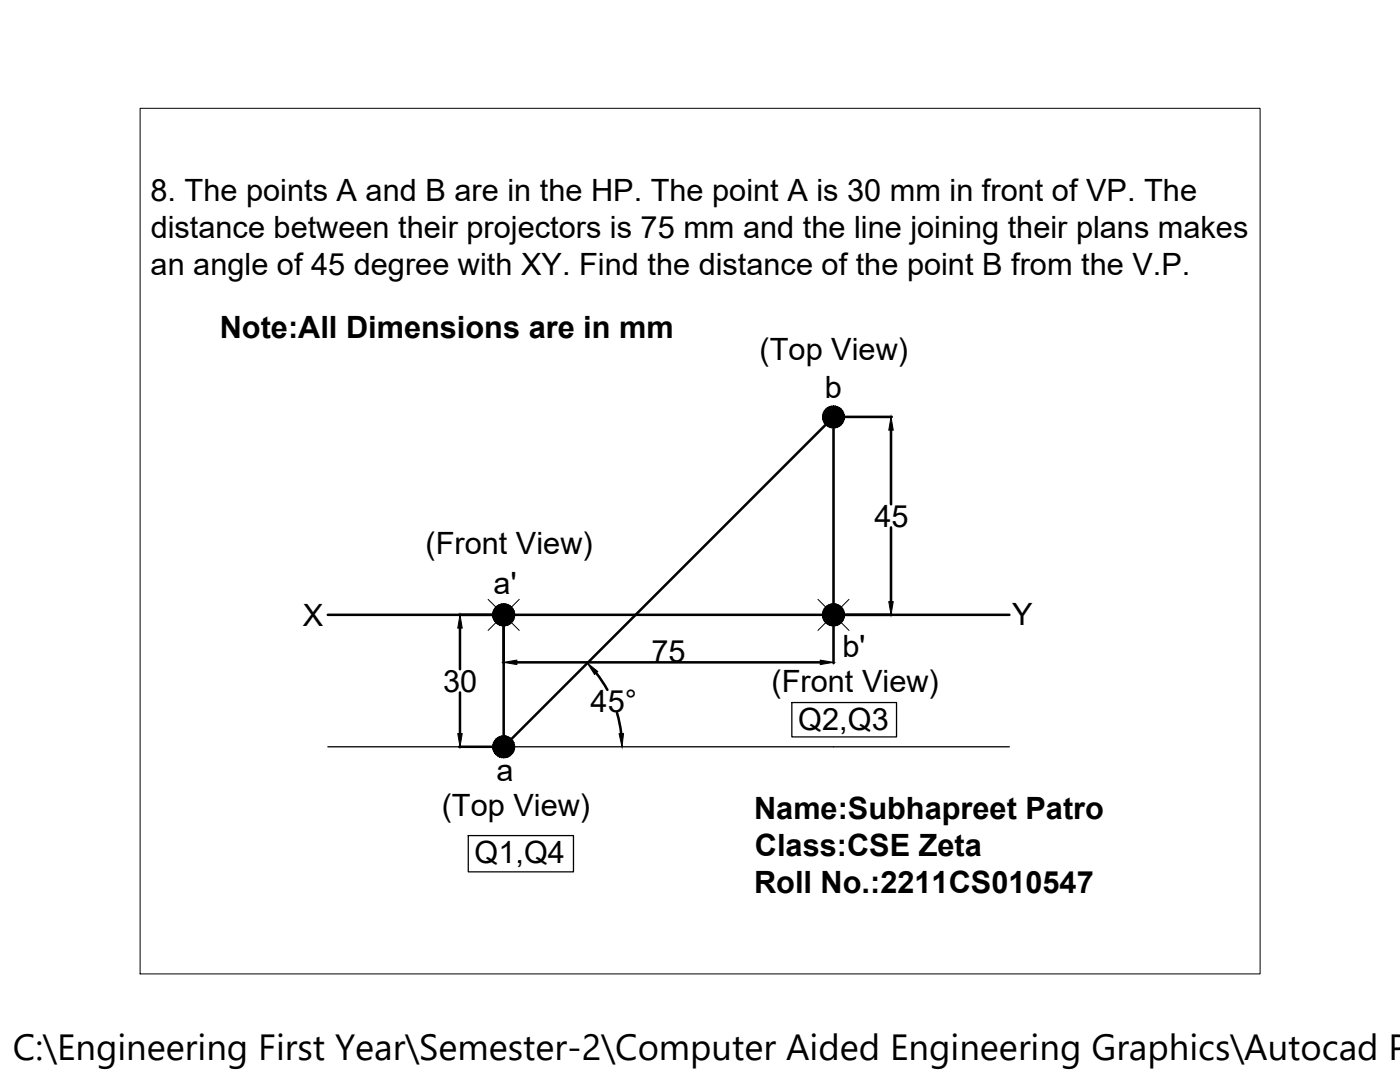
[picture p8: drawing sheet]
<svg xmlns="http://www.w3.org/2000/svg" width="279mm" height="216mm" viewBox="0 0 279 216" stroke-linecap="round" stroke-linejoin="round" font-family="sans-serif">
<!-- layer: 0 -->
<g fill="none" stroke="#000" stroke-width=".51">
<path d="M166.3 82.1v40.6M166.4 83.2h11.6M167.1 82.4l-66.6 66.6v-26.3M177.8 85.8v14.8M177.8 105.2v14.9M65.4 122.7h136M91.8 125.3v8.2M91.8 138.2v8.2M103.1 132.2h60.6M119 134.3l2.2 3.4M166.3 122.7v9.6M91.6 149h8.9"/>
<path d="M123.1 142.3l.9 4.1"/>
</g>
<path d="M65.4 149h136M158 140.2h20.9v6.8h-20.9zM93.5 166.7h20.9v7.3h-20.9z" fill="none" stroke="#000" stroke-width=".25"/>
<g fill="none" stroke="#000" stroke-width=".2">
<path d="M28 21.6h223.5v172.7h-223.5zM97.4 119.6l6.2 6.2M103.6 119.6l-6.2 6.2M163.2 119.6l6.2 6.2M169.4 119.6l-6.2 6.2"/>
<circle cx="100.5" cy="122.7" r="2.19"/>
<circle cx="166.3" cy="122.7" r="2.19"/>
</g>
<g fill="#000" stroke="#000" stroke-width=".2">
<path d="M177.8 83.2l.5 2.6h-.9zM91.8 122.7l.4 2.6h-.8zM100.5 132.2l2.6-.5v.9zM117.2 132.3l2.1 1.7-.6 .6zM163.7 131.7l2.6 .5-2.6 .4zM177.4 120.1h.9l-.5 2.6zM91.4 146.4h.8l-.4 2.6zM123.5 146.4h.9l-.3 2.6z"/>
<path d="M164.2 82.8l-.1 .4h2.2zM164.1 83.2h2.2l-2.1 .4zM164.2 83.6l.1 .4 2-.8z"/>
<path d="M164.3 84l.2 .4 1.8-1.2zM164.5 84.4l1.8-1.2-1.5 1.6zM166.3 83.2l-1.5 1.6 .3 .2z"/>
<path d="M164.8 81.6l-.3 .4 1.8 1.2zM164.5 82l1.8 1.2-2-.8zM164.3 82.4l-.1 .4 2.1 .4z"/>
<path d="M166.3 83.2l-1.2 1.8 .4 .2zM166.3 83.2l-.4 2.1-.4-.1zM166.3 83.2l-.4 2.1 .4 .1z"/>
<path d="M165.5 81.2l.8 2-.4-2.2zM165.1 81.4l.4-.2 .8 2zM164.8 81.6l1.5 1.6-1.2-1.8z"/>
<path d="M166.3 83.2v2.2l.5-.1zM166.3 83.2l.9 2-.4 .1zM166.3 83.2l.9 2 .4-.2z"/>
<path d="M166.8 81l-.5 2.2 .9-2zM166.3 81h.5l-.5 2.2zM165.9 81l.4 2.2v-2.2z"/>
<path d="M166.3 83.2l1.3 1.8 .3-.2zM166.3 83.2l1.9 1.2-.3 .4zM166.3 83.2l1.9 1.2 .2-.4z"/>
<path d="M167.9 81.6l-1.6 1.6 1.9-1.2zM167.6 81.4l.3 .2-1.6 1.6zM167.2 81.2l-.9 2 1.3-1.8z"/>
<path d="M166.3 83.2l2.1 .8 .1-.4zM166.3 83.2h2.2v.4z"/>
<path d="M166.3 83.2h2.2v-.4zM166.3 83.2l2.1-.8 .1 .4zM166.3 83.2l2.1-.8-.2-.4z"/>
<path d="M98.4 122.3l-.1 .4h2.2zM98.3 122.7h2.2l-2.1 .4zM98.4 123.1l.1 .4 2-.8z"/>
<path d="M98.5 123.5l.2 .4 1.8-1.2zM98.7 123.9l1.8-1.2-1.5 1.5zM100.5 122.7l-1.5 1.5 .3 .3z"/>
<path d="M99 121.1l-.3 .4 1.8 1.2zM98.7 121.5l1.8 1.2-2-.8zM98.5 121.9l-.1 .4 2.1 .4z"/>
<path d="M100.5 122.7l-1.2 1.8 .4 .2zM100.5 122.7l-.4 2.1-.4-.1zM100.5 122.7l-.4 2.1 .4 .1z"/>
<path d="M99.7 120.7l.8 2-.4-2.2zM99.3 120.9l.4-.2 .8 2zM99 121.1l1.5 1.6-1.2-1.8z"/>
<path d="M100.5 122.7v2.2l.4-.1zM100.5 122.7l.9 2-.5 .1zM100.5 122.7l.9 2 .3-.2z"/>
<path d="M100.9 120.5l-.4 2.2 .9-2zM100.5 120.5h.4l-.4 2.2zM100.1 120.5l.4 2.2v-2.2z"/>
<path d="M100.5 122.7l1.2 1.8 .4-.3zM100.5 122.7l1.8 1.2-.2 .3zM100.5 122.7l1.8 1.2 .3-.4z"/>
<path d="M102.1 121.1l-1.6 1.6 1.8-1.2zM101.7 120.9l.4 .2-1.6 1.6zM101.4 120.7l-.9 2 1.2-1.8z"/>
<path d="M100.5 122.7l2.1 .8 .1-.4zM100.5 122.7h2.2v.4z"/>
<path d="M100.5 122.7h2.2v-.4zM100.5 122.7l2.1-.8 .1 .4zM100.5 122.7l2.1-.8-.3-.4z"/>
<path d="M164.2 122.3l-.1 .4h2.2zM164.1 122.7h2.2l-2.1 .4zM164.2 123.1l.1 .4 2-.8z"/>
<path d="M164.3 123.5l.2 .4 1.8-1.2zM164.5 123.9l1.8-1.2-1.5 1.5zM166.3 122.7l-1.5 1.5 .3 .3z"/>
<path d="M164.8 121.1l-.3 .4 1.8 1.2zM164.5 121.5l1.8 1.2-2-.8zM164.3 121.9l-.1 .4 2.1 .4z"/>
<path d="M166.3 122.7l-1.2 1.8 .4 .2zM166.3 122.7l-.4 2.1-.4-.1zM166.3 122.7l-.4 2.1 .4 .1z"/>
<path d="M165.5 120.7l.8 2-.4-2.2zM165.1 120.9l.4-.2 .8 2zM164.8 121.1l1.5 1.6-1.2-1.8z"/>
<path d="M166.3 122.7v2.2l.5-.1zM166.3 122.7l.9 2-.4 .1zM166.3 122.7l.9 2 .4-.2z"/>
<path d="M166.8 120.5l-.5 2.2 .9-2zM166.3 120.5h.5l-.5 2.2zM165.9 120.5l.4 2.2v-2.2z"/>
<path d="M166.3 122.7l1.3 1.8 .3-.3zM166.3 122.7l1.9 1.2-.3 .3zM166.3 122.7l1.9 1.2 .2-.4z"/>
<path d="M167.9 121.1l-1.6 1.6 1.9-1.2zM167.6 120.9l.3 .2-1.6 1.6zM167.2 120.7l-.9 2 1.3-1.8z"/>
<path d="M166.3 122.7l2.1 .8 .1-.4zM166.3 122.7h2.2v.4z"/>
<path d="M166.3 122.7h2.2v-.4zM166.3 122.7l2.1-.8 .1 .4zM166.3 122.7l2.1-.8-.2-.4z"/>
<path d="M98.4 148.6l-.1 .4h2.2zM98.3 149h2.2l-2.1 .4zM98.4 149.4l.1 .5 2-.9z"/>
<path d="M98.5 149.9l.2 .3 1.8-1.2zM98.7 150.2l1.8-1.2-1.5 1.6zM100.5 149l-1.5 1.6 .3 .2z"/>
<path d="M99 147.5l-.3 .3 1.8 1.2zM98.7 147.8l1.8 1.2-2-.8zM98.5 148.2l-.1 .4 2.1 .4z"/>
<path d="M100.5 149l-1.2 1.8 .4 .2zM100.5 149l-.4 2.2-.4-.2zM100.5 149l-.4 2.2h.4z"/>
<path d="M99.7 147l.8 2-.4-2.1zM99.3 147.2l.4-.2 .8 2zM99 147.5l1.5 1.5-1.2-1.8z"/>
<path d="M100.5 149v2.2h.4zM100.5 149l.9 2-.5 .2zM100.5 149l.9 2 .3-.2z"/>
<path d="M100.9 146.9l-.4 2.1 .9-2zM100.5 146.8l.4 .1-.4 2.1zM100.1 146.9l.4 2.1v-2.2z"/>
<path d="M100.5 149l1.2 1.8 .4-.2zM100.5 149l1.8 1.2-.2 .4zM100.5 149l1.8 1.2 .3-.3z"/>
<path d="M102.1 147.5l-1.6 1.5 1.8-1.2zM101.7 147.2l.4 .3-1.6 1.5zM101.4 147l-.9 2 1.2-1.8z"/>
<path d="M100.5 149l2.1 .9 .1-.5zM100.5 149h2.2v.4z"/>
<path d="M100.5 149h2.2v-.4zM100.5 149l2.1-.8 .1 .4zM100.5 149l2.1-.8-.3-.4z"/>
</g>
<text font-size="7.3" x="2.6" y="211.5">C:\Engineering First Year\Semester-2\Computer Aided Engineering Graphics\Autocad P</text>
<g font-size="6.1">
<text x="30" y="40.2">8. The points A and B are in the HP. The point A is 30 mm in front of VP. The</text>
<text x="30.1" y="47.5">distance between their projectors is 75 mm and the line joining their plans makes</text>
<text x="30.1" y="54.9">an angle of 45 degree with XY. Find the distance of the point B from the V.P.</text>
<text x="43.9" y="67.5">Note:All Dimensions are in mm</text>
<text x="151.6" y="71.8">(Top View)</text>
<text x="164.6" y="79.4">b</text>
<text x="174.5" y="105.1">45</text>
<text x="84.9" y="110.5">(Front View)</text>
<text x="98.5" y="118.6">a'</text>
<text x="60.4" y="124.9">X</text>
<text x="202" y="124.7">Y</text>
<text x="168.1" y="131">b'</text>
<text x="130" y="132">75</text>
<text x="88.4" y="138">30</text>
<text x="117.9" y="142.1">45°</text>
<text x="154" y="138">(Front View)</text>
<text x="159.3" y="145.6">Q2,Q3</text>
<text x="99.1" y="155.9">a</text>
<text x="88.2" y="162.8">(Top View)</text>
<text x="150.5" y="163.5">Name:Subhapreet Patro</text>
<text x="94.7" y="172.2">Q1,Q4</text>
<text x="150.7" y="170.9">Class:CSE Zeta</text>
<text x="150.5" y="178.3">Roll No.:2211CS010547</text>
</g>
</svg>
